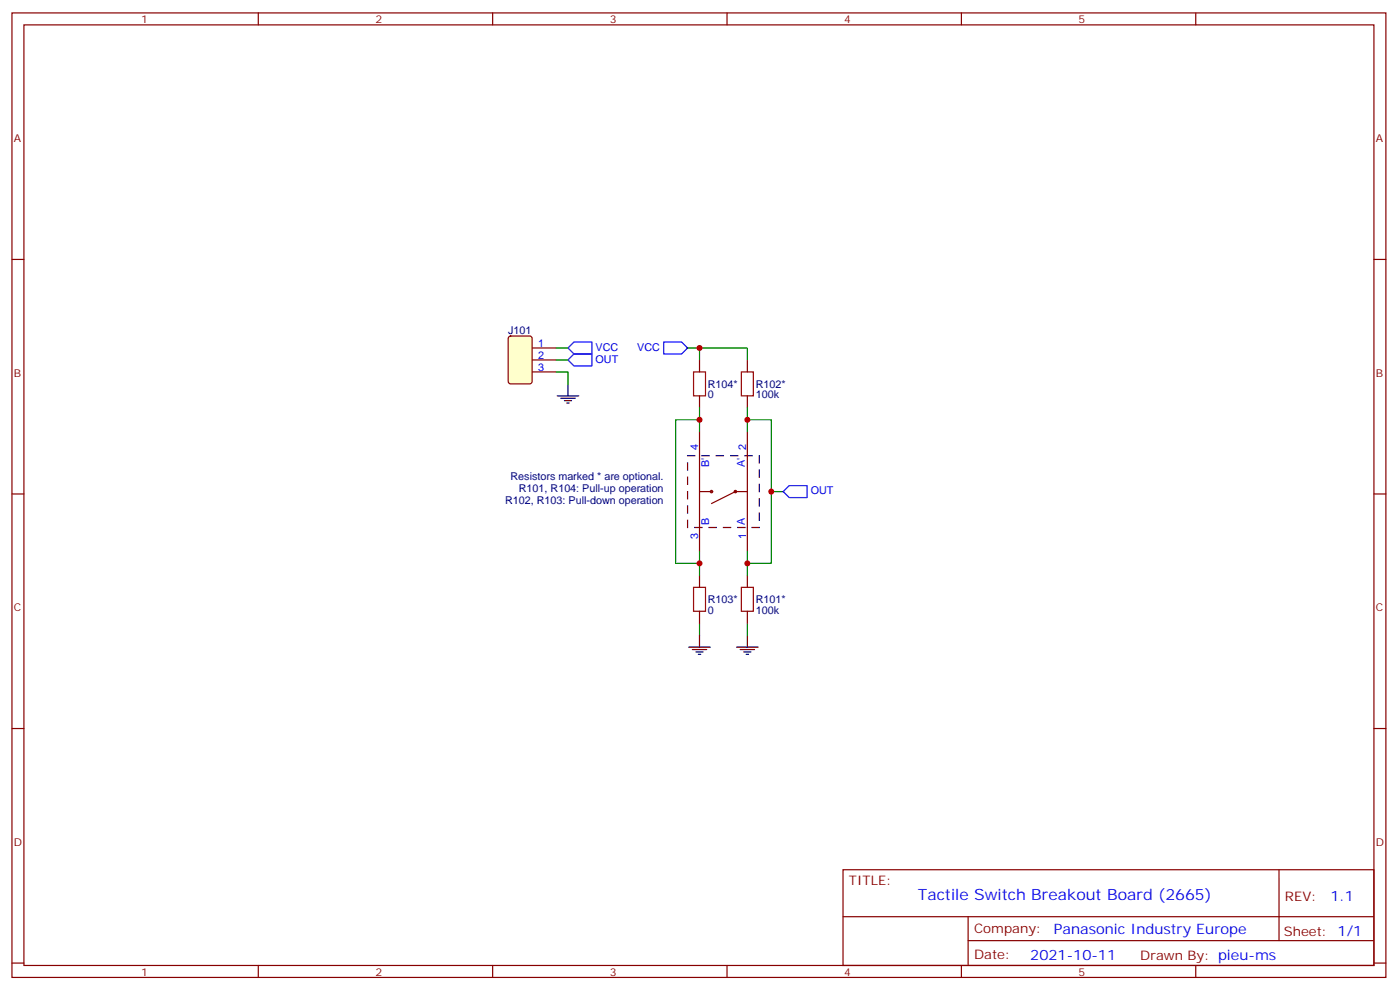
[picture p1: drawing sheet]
<svg xmlns="http://www.w3.org/2000/svg" width="413mm" height="292mm" viewBox="0 0 413 292" stroke-linecap="round" stroke-linejoin="round" font-family="sans-serif">
<g fill="none" stroke="#870000" stroke-width=".35">
<path d="M3.5 3.8h405.4v284.3h-405.4zM7.1 7.3h398.2v277.3h-398.2zM76.2 3.8v3.5M145.3 3.8v3.5M214.5 3.8v3.5M283.6 3.8v3.5M352.8 3.8v3.5M3.5 76.5h3.6M405.3 76.5h3.6M157 109.6h7M157 106.1h7M157 102.6h7"/>
<path d="M206.4 106.1v3.5M206.4 116.7v3.5M220.5 106.1v3.5M220.5 116.7v3.5M206.4 127.3v35.3M220.5 127.3v35.3M3.5 145.6h3.6M206.4 144.9h3.5M220.5 144.9h-3.5l-7.1 3.5M405.3 145.6h3.6M206.4 169.6v3.5M220.5 169.6v3.5"/>
<path d="M206.4 180.2v3.5M220.5 180.2v3.5M3.5 214.8h3.6M405.3 214.8h3.6M248.7 256.4h156.6v28.2h-156.6zM377.3 256.4v20.9M248.7 270.2h156.5M285.6 277.3h119.6M285.6 270.2v14.2M3.5 283.9h3.6M76.2 284.6v3.5M145.3 284.6v3.5"/>
<path d="M214.5 284.6v3.5M283.6 284.6v3.5M352.8 284.6v3.5M405.3 283.9h3.6"/>
<circle cx="209.9" cy="144.9" r=".35"/>
</g>
<path d="M202.8 134.3h21.2v21.2h-21.2z" fill="none" stroke="#000" stroke-width=".35" stroke-dasharray="2.1 2.1"/>
<circle cx="217" cy="144.9" r=".35" fill="#870000" stroke="#870000" stroke-width=".35"/>
<path d="M206.4 123.8h-7.1v42.3h7.1M206.4 120.2v7.1M220.5 123.8h7v42.3h-7M220.5 120.2v7.1M206.4 162.6v7M220.5 162.6v7M206.4 183.7v3.6M220.5 183.7v3.6" fill="none" stroke="#008700" stroke-width=".35"/>
<path d="M203.2 190.8h6.3M204.3 191.5h4.2M205.3 192.2h2.1M206 192.9h.7M206.4 187.3v3.5M217.3 190.8h6.4M218.4 191.5h4.2M219.4 192.2h2.1M220.1 192.9h.7M220.5 187.3v3.5" fill="none" stroke="#000" stroke-width=".35"/>
<path d="M204.6 109.6h3.5v7.1h-3.5zM218.7 109.6h3.5v7.1h-3.5zM204.6 173.1h3.5v7.1h-3.5zM218.7 173.1h3.5v7.1h-3.5z" fill="none" stroke="#a10000" stroke-width=".35"/>
<path d="M150.2 99.3l.4-.2h5.7l.6 .4 .1 13-.5 .6-5.9 .1-.6-.5-.1-12.9z" fill="#ffc" stroke="#870000" stroke-width=".35"/>
<path d="M164 109.6h3.6v3.6M164 102.6h3.6M164 106.1h3.6M202.8 102.6h17.7v3.5M206.4 102.6v3.5M227.5 144.9h3.6" fill="none" stroke="#008700" stroke-width=".35"/>
<path d="M164.4 116.7h6.3M165.5 117.4h4.2M166.5 118.1h2.1M167.2 118.8h.7M167.6 113.2v3.5" fill="none" stroke="#000" stroke-width=".35"/>
<path d="M167.6 102.6l1.7-1.8h5.3v3.6h-5.3zM167.6 106.1l1.7-1.7h5.3v3.5h-5.3zM195.8 100.8h5.3l1.7 1.8-1.7 1.8h-5.3zM231.1 144.9l1.7-1.7h5.3v3.5h-5.3z" fill="none" stroke="#00f" stroke-width=".35"/>
<g fill="#c00">
<circle cx="206.4" cy="123.8" r=".88"/>
<circle cx="206.4" cy="166.1" r=".88"/>
<circle cx="220.5" cy="123.8" r=".88"/>
<circle cx="220.5" cy="166.1" r=".88"/>
<circle cx="227.5" cy="144.9" r=".88"/>
<circle cx="206.4" cy="102.6" r=".88"/>
</g>
<text font-size="4.6" fill="#00f" x="270.8" y="265.4">Tactile Switch Breakout Board (2665)</text>
<g font-size="4.2" fill="#00f">
<text x="392.5" y="265.7">1.1</text>
<text x="310.9" y="275.2">Panasonic Industry Europe</text>
<text x="304" y="283">2021-10-11</text>
</g>
<g font-size="3.9" fill="#800">
<text x="250.5" y="261">TITLE:</text>
<text x="379.1" y="265.7">REV:</text>
<text x="287.4" y="275.2">Company:</text>
<text x="378.7" y="275.8">Sheet: 1/1</text>
<text x="287.4" y="282.9">Date:</text>
<text x="336.4" y="282.9">Drawn By: pieu-ms</text>
</g>
<g font-size="3.2" fill="#800">
<text x="41.6" y="6.8">1</text>
<text x="110.8" y="6.8">2</text>
<text x="179.9" y="6.8">3</text>
<text x="249.1" y="6.8">4</text>
<text x="318.2" y="6.8">5</text>
<text x="4.1" y="41.9">A</text>
<text x="405.9" y="41.9">A</text>
<text x="4.1" y="111.1">B</text>
<text x="405.9" y="111.1">B</text>
<text x="4.1" y="180.2">C</text>
<text x="405.9" y="180.2">C</text>
<text x="4.1" y="249.3">D</text>
<text x="405.9" y="249.3">D</text>
<text x="41.6" y="287.6">1</text>
<text x="110.8" y="287.6">2</text>
<text x="179.9" y="287.6">3</text>
<text x="249.1" y="287.6">4</text>
<text x="318.2" y="287.6">5</text>
</g>
<g font-size="3.2" fill="#000080">
<text x="150" y="98.4">J101</text>
<text x="208.8" y="117.5">0</text>
<text x="208.8" y="114.3">R104*</text>
<text x="223" y="117.5">100k</text>
<text x="223" y="114.3">R102*</text>
<text x="150.6" y="141.4">Resistors marked * are optional.</text>
<text x="149" y="148.4">R102, R103: Pull-down operation</text>
<text x="153.1" y="144.9">R101, R104: Pull-up operation</text>
<text x="208.8" y="177.8">R103*</text>
<text x="223" y="177.8">R101*</text>
<text x="208.8" y="181">0</text>
<text x="223" y="181">100k</text>
</g>
<g font-size="3.2" fill="#00f">
<text x="158.7" y="105.8">2</text>
<text x="158.7" y="102.2">1</text>
<text x="175.7" y="103.4">VCC</text>
<text x="175.7" y="107">OUT</text>
<text x="188" y="103.4">VCC</text>
<text x="158.7" y="109.3">3</text>
<text x="206" y="132.6" transform="rotate(-90 206 132.6)">4</text>
<text x="209.2" y="137.8" transform="rotate(-90 209.2 137.8)">B'</text>
<text x="219.8" y="137.8" transform="rotate(-90 219.8 137.8)">A'</text>
<text x="220.1" y="132.6" transform="rotate(-90 220.1 132.6)">2</text>
<text x="239.2" y="145.8">OUT</text>
<text x="209.2" y="154.8" transform="rotate(-90 209.2 154.8)">B</text>
<text x="219.8" y="154.8" transform="rotate(-90 219.8 154.8)">A</text>
<text x="206" y="159" transform="rotate(-90 206 159)">3</text>
<text x="220.1" y="159" transform="rotate(-90 220.1 159)">1</text>
</g>
</svg>
